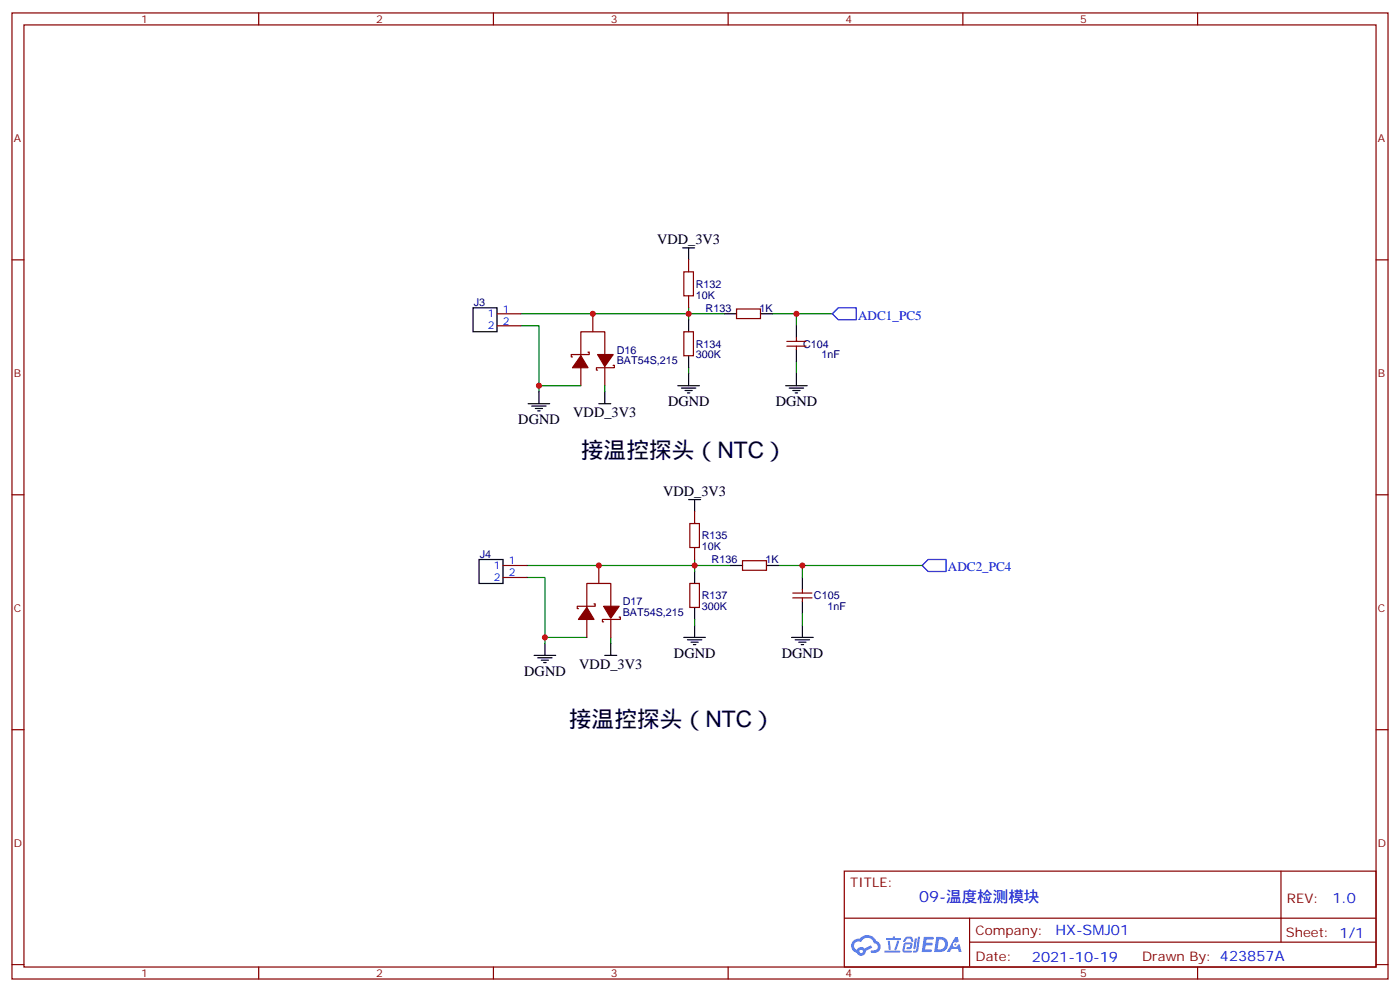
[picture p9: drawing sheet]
<svg xmlns="http://www.w3.org/2000/svg" width="412mm" height="292mm" viewBox="0 0 412 292" stroke-linecap="round" stroke-linejoin="round" font-family="sans-serif">
<g fill="none" stroke="#870000" stroke-width=".35">
<path d="M3.5 3.8h405.4v284.3h-405.4zM7.1 7.3h398.2v277.3h-398.2zM76.2 3.8v3.5M145.3 3.8v3.5M214.5 3.8v3.5M283.6 3.8v3.5M352.8 3.8v3.5M3.5 76.5h3.6M405.3 76.5h3.6M3.5 145.6h3.6M405.3 145.6h3.6M3.5 214.8h3.6"/>
<path d="M405.3 214.8h3.6M248.7 256.4h156.6v28.2h-156.6zM377.3 256.4v20.9M248.7 270.2h156.5M285.6 277.3h119.6M285.6 270.2v14.2M3.5 283.9h3.6M76.2 284.6v3.5M145.3 284.6v3.5M214.5 284.6v3.5M283.6 284.6v3.5M352.8 284.6v3.5"/>
<path d="M405.3 283.9h3.6"/>
</g>
<g fill="#5487ff">
<path d="M272.1 275.7h2.6l.3 .2-.1 .6h-2l-.1 1h1.6l.4 .4-.4 .4h-1.7l-.2 1.1 1.8 .1 .3 .3-.2 .4h-2.9z"/>
<path d="M281.4 275.8h.7l.4 1.3-.7 .3a.74 .74 0 0 0-1.1 .3 .74 .74 0 0 0 .5 1.1 .74 .74 0 0 0 .9-.7l.5-.3 .7 2.4h-.9l-.2-1h-1.9l-.5 1h-.9z"/>
<path d="M269.5 276.2h.6l-.4 2.9a.31 .31 0 0 1-.3 .3 .31 .31 0 0 1-.3-.3z"/>
<path d="M270.4 275.7h.6l-.5 4a.89 .89 0 0 1-.7 .7 .89 .89 0 0 1-.9-.3l1-.5z"/>
<path d="M266.8 275.9l.6-.2 1.2 .1 .5 1.3-.6 .1-.4-.9-1 .1a.95 .95 0 0 1-1 .8l-.1-.2z"/>
<path d="M266.4 277.6l1.8-.2a1.04 1.04 0 0 1 .6 1.1 1.04 1.04 0 0 1-.8 .9h-.7a.29 .29 0 0 1-.3-.4 .29 .29 0 0 1 .3-.2h.7l.2-.8h-1.4l-.4 1.8h1.9a.29 .29 0 0 1 .3 .3 .29 .29 0 0 1-.3 .3h-2l-.4-.3 .2-2.1z"/>
<path d="M260.5 279.8h4.4a.3 .3 0 0 1 .3 .3 .3 .3 0 0 1-.3 .3h-4.3z"/>
<path d="M264.3 276.9h.6l-.5 1.6a1.02 1.02 0 0 1-.7 1.2l-.2-.3z"/>
<path d="M261.5 276.9h.6l.3 2.4-.3 .3-.3-.2z"/>
<path d="M261.1 276.1h1.9l.2-.5h.5l-.1 .5h1.5a.29 .29 0 0 1 .3 .3 .29 .29 0 0 1-.3 .3h-3.9z"/>
<path d="M275.8 275.7l-.6 4.5h1.4a2.27 2.27 0 0 0 2.7-2.3 2.27 2.27 0 0 0-2.7-2.2zM276.6 276.5a1.5 1.5 0 0 1 1.8 1.6 1.5 1.5 0 0 1-1.9 1.3h-.3z"/>
<path d="M251.4 276.9a2.09 2.09 0 0 0 1 3.5 1.37 1.37 0 0 0 1.5 .9 1.37 1.37 0 0 0 1.1-1.4l2-1-.5-.7-1.8 1a1.4 1.4 0 0 0-2.3 .4 1.32 1.32 0 0 1-.6-1.9 1.32 1.32 0 0 1 1.9-.4 2.02 2.02 0 0 1 2-1.3 2.02 2.02 0 0 1 1.8 1.6 1.09 1.09 0 0 1 1.1 1.4 1.09 1.09 0 0 1-1.6 .7 .41 .41 0 0 0-.5 .3 .41 .41 0 0 0 .4 .5 1.89 1.89 0 0 0 2.4-1.2 1.89 1.89 0 0 0-1.2-2.4 2.98 2.98 0 0 0-5-.6l-1 .1zM253.2 280a.52 .52 0 0 1 1 0 .52 .52 0 0 1-1 0z"/>
<circle cx="281.4" cy="278" r=".28"/>
</g>
<g fill="none" stroke="#008700" stroke-width=".35">
<path d="M153.5 95.9h5.2v19.4M153.5 92.4h59.9M202.8 90.6v3.5M227.5 92.4h7.1v3.5M234.6 92.4h10.6M158.7 113.5h12.4M178.2 113.5v1.8M202.8 108.2v1.8M234.6 106.5v3.5M155.2 170h5.3v19.4M155.2 166.4h60M204.6 164.7v3.5"/>
<path d="M229.3 166.4h7.1v3.6M236.4 166.4h35.2M160.5 187.6h12.4M179.9 187.6v1.8M204.6 182.3v1.8M236.4 180.6v3.5"/>
</g>
<path d="M246.9 90.6h5.3v3.5h-5.3l-1.7-1.7zM273.4 164.7h5.3v3.5h-5.3l-1.8-1.8z" fill="none" stroke="#00f" stroke-width=".35"/>
<g fill="none" stroke="#000" stroke-width=".35">
<path d="M201.1 73h3.5M202.8 73v3.5M139.3 90.6h7.1v7h-7.1zM202.8 94.1v3.5M213.4 92.4h3.6M224 92.4h3.5M234.6 95.9v3.5M155.6 118.8h6.3M156.6 119.5h4.3M158.7 115.3v3.5M176.4 118.8h3.5M178.2 115.3v3.5"/>
<path d="M199.7 113.5h6.3M200.7 114.2h4.3M201.8 114.9h2.1M202.5 115.6h.7M202.8 104.7v3.5M202.8 110v3.5M231.4 113.5h6.4M232.5 114.2h4.2M233.5 114.9h2.2M234.2 115.6h.7M234.6 102.9v3.6M234.6 110v3.5"/>
<path d="M157.7 120.2h2.1M158.4 120.9h.7M202.8 147h3.6M204.6 147v3.6M141.1 164.7h7.1v7h-7.1zM204.6 168.2v3.5M204.6 178.8v3.5M215.2 166.4h3.5M225.8 166.4h3.5M236.4 170v3.5M236.4 177v3.6M157.3 192.9h6.4"/>
<path d="M158.4 193.6h4.2M159.5 194.3h2.1M160.2 195h.7M160.5 189.4v3.5M178.2 192.9h3.5M179.9 189.4v3.5M201.4 187.6h6.4M202.5 188.3h4.2M203.6 189h2.1M204.3 189.7h.7M204.6 184.1v3.5M233.2 187.6h6.3"/>
<path d="M234.2 188.3h4.3M235.3 189h2.1M236 189.7h.7M236.4 184.1v3.5"/>
</g>
<g fill="none" stroke="#870000" stroke-width=".35">
<path d="M202.8 76.5v3.5M146.4 92.4h7.1M146.4 95.9h7.1M174.6 92.4v5.2M201.4 97.6h2.9v7.1h-2.9zM202.8 87.1v3.5M217 90.9h7v2.9h-7zM234.6 99.4v1.1M171.1 104.7v-7.1h7.1v7.1M171.1 108.2v5.3M173.2 103.6h.4v.8h-5.3v.7h.3M178.2 108.2v5.3"/>
<path d="M180.6 107.5h.4v.7h-5.3v.7h.3M231.8 101.9h5.6M231.8 100.5h5.6M234.6 101.9v1M204.6 150.6v3.5M148.2 166.4h7M148.2 170h7M172.9 178.8v-7.1h7v7.1M175 177.7h.3v.7h-5.3v.7h.4M176.4 166.4v5.3M203.2 171.7h2.8v7.1h-2.8zM204.6 161.1v3.6"/>
<path d="M218.7 165h7.1v2.9h-7.1zM233.5 176h5.7M233.5 174.6h5.7M236.4 173.5v1.1M236.4 176v1M172.9 182.3v5.3M179.9 182.3v5.3M182.4 181.6h.3v.7h-5.3v.7h.4"/>
</g>
<g fill="#870000" stroke="#870000" stroke-width=".35">
<path d="M172.9 178.8l2.1 3.5h-4.6z"/>
<path d="M177.8 178.4h4.6l-2.5 3.6z"/>
<path d="M171.1 104.7l2.1 3.5h-4.6z"/>
<path d="M176 104.4h4.6l-2.4 3.5z"/>
</g>
<path d="M201.4 80h2.9v7.1h-2.9zM203.2 154.1h2.8v7h-2.8z" fill="none" stroke="#a10000" stroke-width=".35"/>
<g fill="#c00">
<circle cx="234.6" cy="92.4" r=".88"/>
<circle cx="236.4" cy="166.4" r=".88"/>
<circle cx="160.5" cy="187.6" r=".88"/>
<circle cx="204.6" cy="166.4" r=".88"/>
<circle cx="176.4" cy="166.4" r=".88"/>
<circle cx="174.6" cy="92.4" r=".88"/>
<circle cx="202.8" cy="92.4" r=".88"/>
<circle cx="158.8" cy="113.5" r=".88"/>
</g>
<g font-size="6.7" fill="#003">
<text x="171.1" y="134.7">接温控探头（NTC）</text>
<text x="167.6" y="214.1">接温控探头（NTC）</text>
</g>
<text font-size="4.6" fill="#00f" x="270.8" y="265.4">09-温度检测模块</text>
<g font-size="4.2">
<text x="193.6" y="71.9">VDD_3V3</text>
<text x="196.8" y="119.6">DGND</text>
<text x="228.5" y="119.6">DGND</text>
<text x="152.7" y="124.9">DGND</text>
<text x="168.9" y="122.8">VDD_3V3</text>
<text x="195.3" y="145.9">VDD_3V3</text>
<text x="170.6" y="196.9">VDD_3V3</text>
<text x="198.5" y="193.7">DGND</text>
<text x="230.3" y="193.7">DGND</text>
<text x="154.4" y="199">DGND</text>
</g>
<g font-size="4.2" fill="#00f">
<text x="392.5" y="265.7">1.0</text>
<text x="310.9" y="275.2">HX-SMJ01</text>
<text x="304" y="283">2021-10-19</text>
</g>
<g font-size="3.9" fill="#00f">
<text x="252.8" y="94.1">ADC1_PC5</text>
<text x="279.2" y="168.2">ADC2_PC4</text>
</g>
<g font-size="3.9" fill="#800">
<text x="250.5" y="261">TITLE:</text>
<text x="379.1" y="265.7">REV:</text>
<text x="287.4" y="275.2">Company:</text>
<text x="378.7" y="275.8">Sheet: 1/1</text>
<text x="287.4" y="282.9">Date:</text>
<text x="336.4" y="282.9">Drawn By: 423857A</text>
</g>
<g font-size="3.2" fill="#800">
<text x="41.6" y="6.8">1</text>
<text x="110.8" y="6.8">2</text>
<text x="179.9" y="6.8">3</text>
<text x="249.1" y="6.8">4</text>
<text x="318.2" y="6.8">5</text>
<text x="4.1" y="41.9">A</text>
<text x="405.9" y="41.9">A</text>
<text x="4.1" y="111.1">B</text>
<text x="405.9" y="111.1">B</text>
<text x="4.1" y="180.2">C</text>
<text x="405.9" y="180.2">C</text>
<text x="4.1" y="249.3">D</text>
<text x="405.9" y="249.3">D</text>
<text x="41.6" y="287.6">1</text>
<text x="110.8" y="287.6">2</text>
<text x="179.9" y="287.6">3</text>
<text x="249.1" y="287.6">4</text>
<text x="318.2" y="287.6">5</text>
</g>
<g font-size="3.2" fill="#000080">
<text x="205" y="87.9">10K</text>
<text x="205" y="84.7">R132</text>
<text x="139.6" y="90">J3</text>
<text x="207.9" y="91.7">R133</text>
<text x="223.7" y="91.7">1K</text>
<text x="181.7" y="107.3">BAT54S,215</text>
<text x="181.7" y="104.1">D16</text>
<text x="205" y="105.5">300K</text>
<text x="205" y="102.4">R134</text>
<text x="236.6" y="102.4">C104</text>
<text x="242" y="105.5">1nF</text>
<text x="206.7" y="162">10K</text>
<text x="206.7" y="158.8">R135</text>
<text x="141.3" y="164.1">J4</text>
<text x="209.6" y="165.8">R136</text>
<text x="225.5" y="165.8">1K</text>
<text x="183.4" y="178.2">D17</text>
<text x="206.7" y="179.6">300K</text>
<text x="206.7" y="176.4">R137</text>
<text x="239.8" y="176.4">C105</text>
<text x="243.8" y="179.6">1nF</text>
<text x="183.4" y="181.3">BAT54S,215</text>
</g>
<g font-size="3.2" fill="#00f">
<text x="143.7" y="93.4">1</text>
<text x="148.2" y="92">1</text>
<text x="148.2" y="95.5">2</text>
<text x="143.7" y="96.9">2</text>
<text x="145.4" y="167.5">1</text>
<text x="149.9" y="166.1">1</text>
<text x="145.4" y="171">2</text>
<text x="149.9" y="169.6">2</text>
</g>
</svg>
